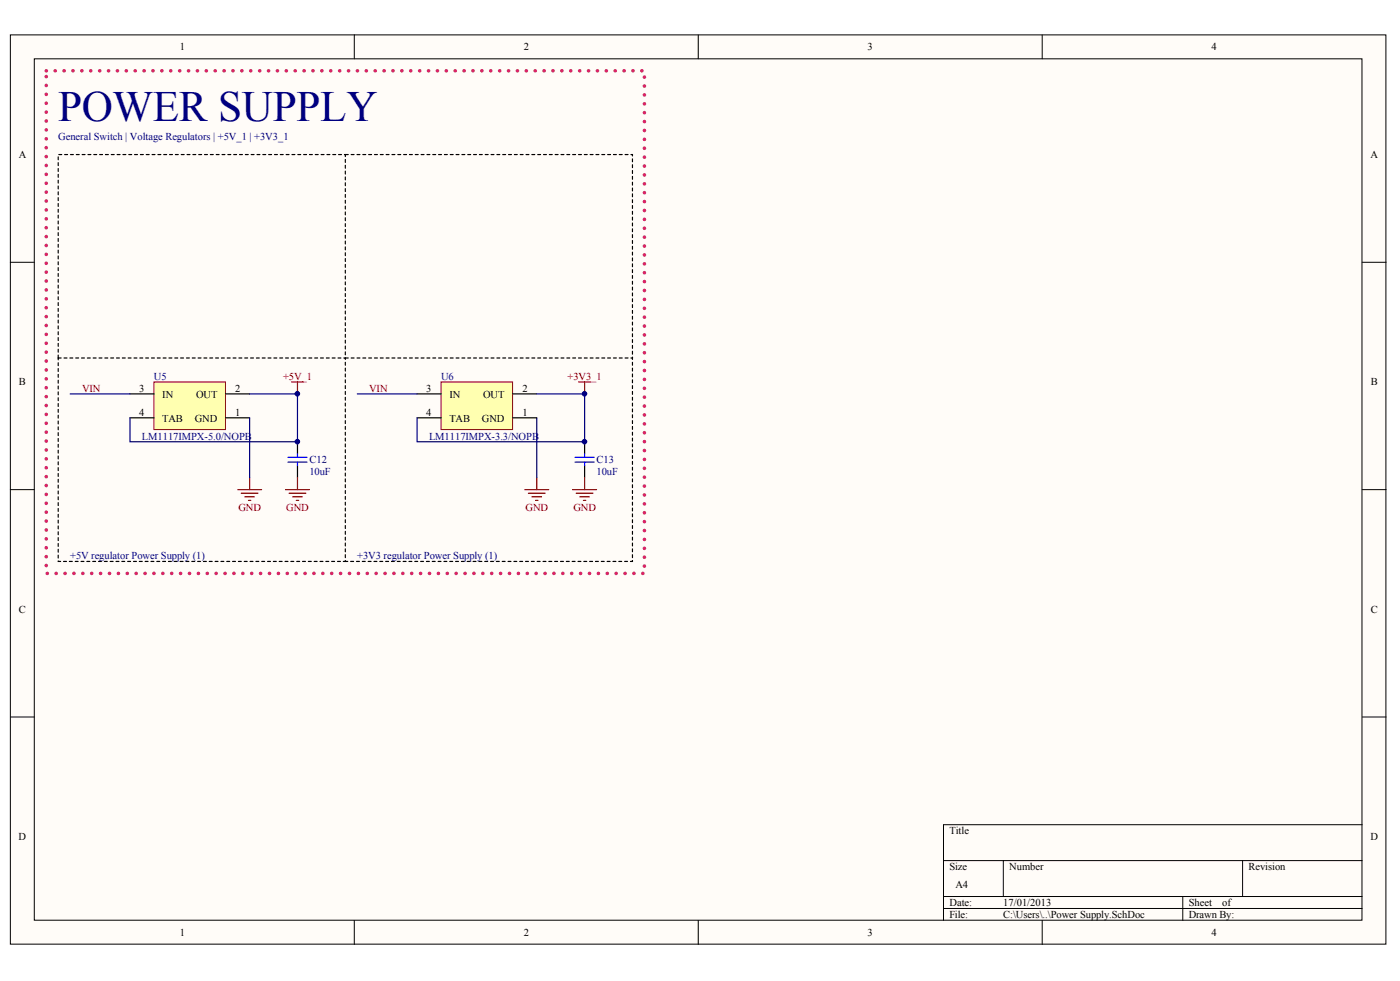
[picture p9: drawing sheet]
<svg xmlns="http://www.w3.org/2000/svg" width="291mm" height="204mm" viewBox="0 0 291 204" stroke-linecap="round" stroke-linejoin="round" font-family="sans-serif">
<g fill="#fffcf8" stroke="#000" stroke-width=".21">
<path d="M2.2 7.3h285.9v188.9h-285.9z"/>
<path d="M7.1 12.2h276v179.1h-276z"/>
</g>
<g fill="none" stroke="#000" stroke-width=".21">
<path d="M73.7 7.3v4.9M145.2 7.3v4.9M216.7 7.3v4.9M2.2 54.5h4.9M283.2 54.5h5M2.2 101.8h4.9M283.2 101.8h5M2.2 149h4.9M283.2 149h5M196.1 178.9h87.1M208.6 178.9v7.4M258.3 178.9v7.4"/>
<path d="M283.2 171.4h-87.1v19.9M73.7 191.3v5M145.2 191.3v5M196.1 186.3h87.1M196.1 188.8h87.1M216.7 191.3v5M245.9 186.3v5"/>
</g>
<path d="M9.6 14.7h124.4v104.5h-124.4v-104.5" fill="none" stroke="#da2467" stroke-width=".75" stroke-dasharray="0 1.8"/>
<path d="M32 79.4h14.9v9.9h-14.9z" fill="#ffffb0" stroke="#800000" stroke-width=".21"/>
<path d="M27 81.9h5M27 86.8h5M46.9 81.9h5M46.9 86.8h5" fill="none" stroke="#000" stroke-width=".25"/>
<g fill="none" stroke="#800000" stroke-width=".25">
<path d="M60.6 79.4h2.5M61.8 79.4v2.5M120.3 79.4h2.5M121.5 79.4v2.5M51.9 99.3v2.5M111.6 99.3v2.5M49.4 101.8h5M50.2 102.5h3.4M50.9 103.3h2M51.6 104h.5M109.1 101.8h5M109.8 102.5h3.5"/>
<path d="M110.6 103.3h2M111.3 104h.5"/>
</g>
<path d="M51.9 81.9h9.9v9.9h-34.8v-5M51.9 86.8v12.5M111.6 86.8v12.5" fill="none" stroke="#000080" stroke-width=".25"/>
<path d="M12.1 74.4h59.7v42.3h-59.7v-42.3M71.8 74.4h59.7v42.3h-59.7" fill="none" stroke="#000" stroke-width=".25" stroke-dasharray=".6 .6"/>
<path d="M91.7 79.4h14.9v9.9h-14.9z" fill="#ffffb0" stroke="#800000" stroke-width=".21"/>
<path d="M61.8 91.8v2.5M61.8 96.8v2.5M86.7 81.9h5M86.7 86.8h5M106.6 81.9h5M106.6 86.8h5M121.5 91.8v2.5M121.5 96.8v2.5" fill="none" stroke="#000" stroke-width=".25"/>
<path d="M14.6 81.9h12.4M74.3 81.9h12.4M111.6 81.9h9.9v9.9h-34.8v-5" fill="none" stroke="#000080" stroke-width=".25"/>
<path d="M59.9 95.1h3.9M59.9 96.1h3.9M61.8 94.3v.8M61.8 96.1v.7M119.5 95.1h4M119.5 96.1h4M121.5 94.3v.8M121.5 96.1v.7" fill="none" stroke="#00f" stroke-width=".25"/>
<path d="M61.8 99.3v2.5M121.5 99.3v2.5M59.4 101.8h4.9M60.1 102.5h3.5M60.8 103.3h2M61.6 104h.5M119 101.8h5M119.8 102.5h3.5M120.5 103.3h2M121.3 104h.5" fill="none" stroke="#800000" stroke-width=".25"/>
<path d="M71.8 32.1h59.7v42.3M12.1 74.4v-42.3h59.7v42.3" fill="none" stroke="#000" stroke-width=".25" stroke-dasharray=".6 .6"/>
<g fill="#000080" stroke="#000080" stroke-width=".21">
<circle cx="61.8" cy="91.8" r=".47"/>
<circle cx="61.8" cy="81.8" r=".47"/>
<circle cx="121.5" cy="91.8" r=".47"/>
<circle cx="121.5" cy="81.8" r=".47"/>
</g>
<text font-size="9" fill="#000080" x="12.1" y="25.2">POWER SUPPLY</text>
<g font-size="2.2">
<text x="37.4" y="10.5">1</text>
<text x="108.9" y="10.5">2</text>
<text x="180.4" y="10.5">3</text>
<text x="251.9" y="10.5">4</text>
<text x="3.9" y="32.8">A</text>
<text x="284.9" y="32.8">A</text>
<text x="3.9" y="80.1">B</text>
<text x="28.9" y="81.4">3</text>
<text x="33.7" y="82.7">IN</text>
<text x="40.8" y="82.7">OUT</text>
<text x="48.9" y="81.4">2</text>
<text x="88.6" y="81.4">3</text>
<text x="93.4" y="82.7">IN</text>
<text x="100.4" y="82.7">OUT</text>
<text x="108.6" y="81.4">2</text>
<text x="285" y="80.1">B</text>
<text x="28.9" y="86.4">4</text>
<text x="33.7" y="87.6">TAB</text>
<text x="40.5" y="87.6">GND</text>
<text x="48.9" y="86.4">1</text>
<text x="88.6" y="86.4">4</text>
<text x="93.4" y="87.6">TAB</text>
<text x="100.2" y="87.6">GND</text>
<text x="108.6" y="86.4">1</text>
<text x="3.9" y="127.4">C</text>
<text x="285" y="127.4">C</text>
<text x="197.4" y="173.4">Title</text>
<text x="3.9" y="174.6">D</text>
<text x="284.9" y="174.6">D</text>
<text x="197.4" y="180.8">Size</text>
<text x="198.6" y="184.6">A4</text>
<text x="209.8" y="180.8">Number</text>
<text x="259.6" y="180.8">Revision</text>
<text x="197.4" y="188.3">Date:</text>
<text x="197.4" y="190.8">File:</text>
<text x="208.6" y="188.3">17/01/2013</text>
<text x="208.6" y="190.8">C:\Users\..\Power Supply.SchDoc</text>
<text x="247.1" y="188.3">Sheet</text>
<text x="247.1" y="190.8">Drawn By:</text>
<text x="254.1" y="188.3">of</text>
<text x="37.4" y="194.6">1</text>
<text x="108.9" y="194.6">2</text>
<text x="180.4" y="194.6">3</text>
<text x="251.9" y="194.6">4</text>
</g>
<g font-size="2.2" fill="#000080">
<text x="12.1" y="29.2">General Switch | Voltage Regulators | +5V_1 | +3V3_1</text>
<text x="32" y="78.9">U5</text>
<text x="91.7" y="78.9">U6</text>
<text x="29.5" y="91.4">LM1117IMPX-5.0/NOPB</text>
<text x="89.2" y="91.4">LM1117IMPX-3.3/NOPB</text>
<text x="64.3" y="98.8">10uF</text>
<text x="64.3" y="96.3">C12</text>
<text x="124" y="98.8">10uF</text>
<text x="124" y="96.3">C13</text>
<text x="14.6" y="116.2">+5V regulator Power Supply (1)</text>
<text x="74.3" y="116.2">+3V3 regulator Power Supply (1)</text>
</g>
<g font-size="2.2" fill="#800000">
<text x="17.1" y="81.4">VIN</text>
<text x="58.8" y="78.9">+5V_1</text>
<text x="76.8" y="81.4">VIN</text>
<text x="118" y="78.9">+3V3_1</text>
<text x="49.6" y="106.2">GND</text>
<text x="59.5" y="106.2">GND</text>
<text x="109.2" y="106.2">GND</text>
<text x="119.2" y="106.2">GND</text>
</g>
</svg>
